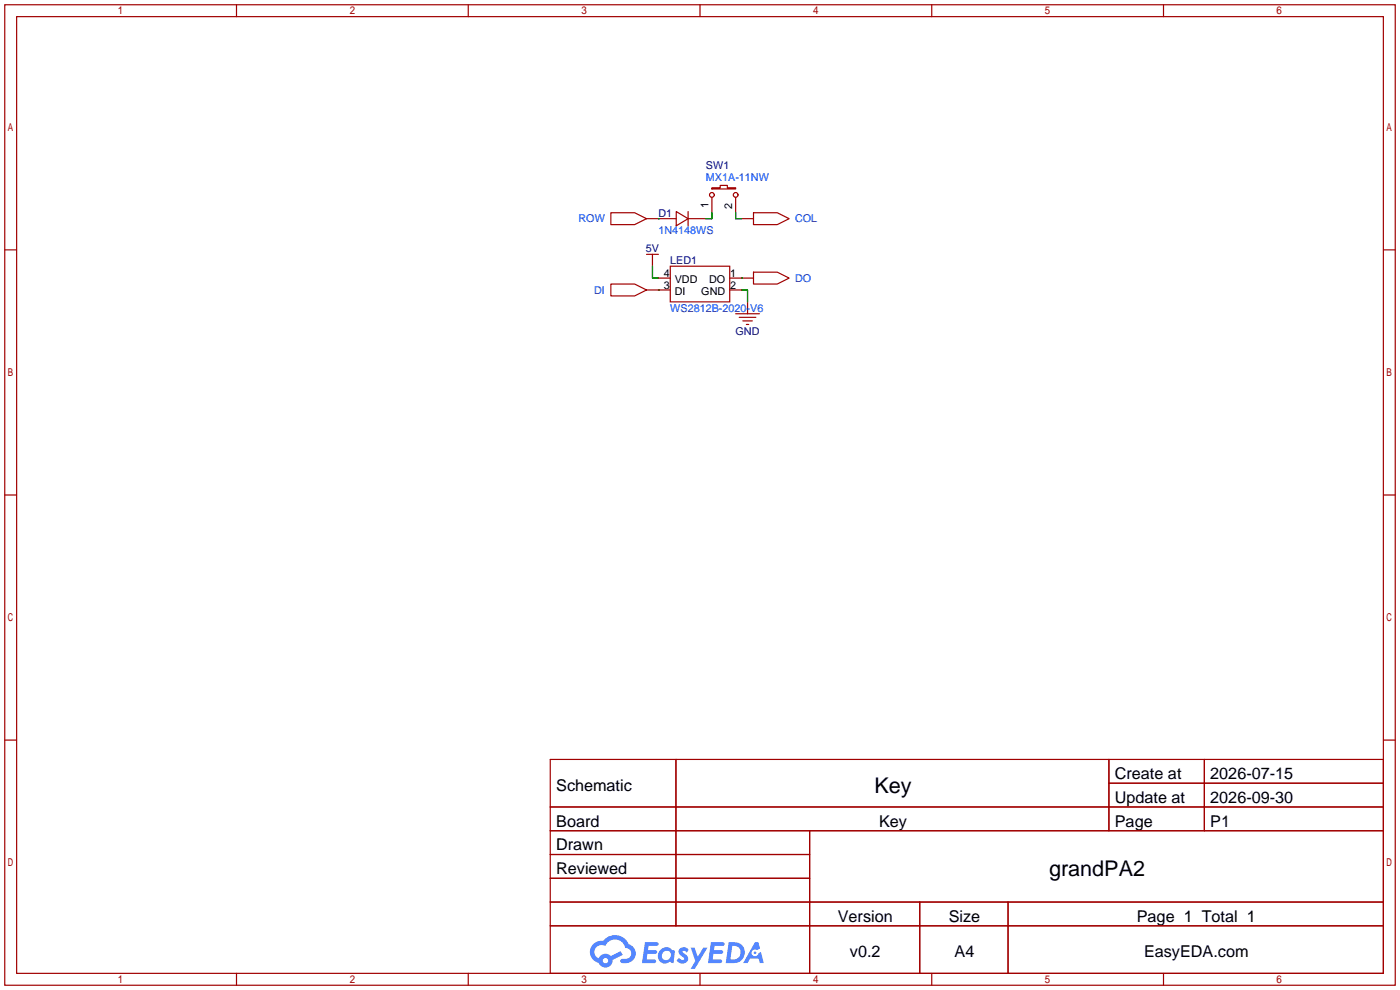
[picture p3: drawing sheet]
<svg xmlns="http://www.w3.org/2000/svg" width="299mm" height="212mm" viewBox="0 0 299 212" stroke-linecap="round" stroke-linejoin="round" font-family="sans-serif">
<g fill="none" stroke="#a10000" stroke-width=".25">
<path d="M1 1h297.2v209.6h-297.2zM3.6 3.6h292.1v204.4h-292.1zM50.5 1v2.6M100.1 1v2.6M149.6 1v2.6M199.1 1v2.6M248.7 1v2.6M1 53.4h2.6M295.7 53.4h2.5M1 105.8h2.6M295.7 105.8h2.5M1 158.2h2.6"/>
<path d="M295.7 158.2h2.5M117.6 162.3h178.1v45.7h-178.1zM117.6 172.5h178.1M117.6 177.5h178.1M144.5 162.3v35.6M173 177.5v30.5M237 162.3v15.2M237 167.4h58.7M257.4 162.3v15.2M117.6 182.6h55.4M117.6 192.8h178.1M117.6 187.7h55.4"/>
<path d="M117.6 197.9h178.1M196.6 192.8v15.2M215.4 192.8v15.2M50.5 208v2.6M100.1 208v2.6M149.6 208v2.6M199.1 208v2.6M248.7 208v2.6"/>
</g>
<g fill="#5487ff">
<path d="M145.3 202.7a1.3 1.3 0 0 1 1.9 .3l-.4 .6a.54 .54 0 0 0-.9-.2l.1 .2a1.34 1.34 0 0 1 .9 1.8 1.47 1.47 0 0 1-2.3-.1l.5-.6 .8 .5a.31 .31 0 0 0 .4-.3 .31 .31 0 0 0-.3-.4 1.12 1.12 0 0 1-.7-1.8z"/>
<path d="M147.6 202.5h.9l.6 2 1.2-2h.9l-2.7 4.6h-.9l1-1.7z"/>
<path d="M137.8 201.4h1.7a1.31 1.31 0 0 1 1.2 .2 .4 .4 0 0 1-.3 .5l-1.8 .1-.1 .9h1.6a.4 .4 0 0 1 .4 .4 .4 .4 0 0 1-.5 .4h-1.6l-.2 1.2h1.4a.46 .46 0 0 1 .5 0 .46 .46 0 0 1 .1 .5l-.4 .2h-2.6z"/>
<path d="M151.9 201.4h1.7a1.32 1.32 0 0 1 1.2 .2 .39 .39 0 0 1-.3 .5l-1.8 .1-.1 .9h1.6a.4 .4 0 0 1 .4 .4 .4 .4 0 0 1-.4 .4h-1.7l-.2 1.2h1.4a.46 .46 0 0 1 .5 0 .46 .46 0 0 1 .1 .5l-.4 .2h-2.6z"/>
<path d="M161.3 201.4h.8l.3 1.3-.6 .4a.75 .75 0 0 0-1.1 .3 .75 .75 0 0 0 .5 1 .75 .75 0 0 0 .9-.7l.5-.2 .6 2.3h-.8l-.3-.9h-1.8l-.5 .9h-1z"/>
<path d="M155.7 201.4l-.6 4.4h1.5a2.27 2.27 0 0 0 2.6-2.2 2.27 2.27 0 0 0-2.7-2.2zM156.5 202.1a1.5 1.5 0 0 1 1.8 1.6 1.5 1.5 0 0 1-1.9 1.4h-.3z"/>
<path d="M141.2 203a1.6 1.6 0 0 0-.3 2.3 1.6 1.6 0 0 0 2.3 .2l.7 .3 .3-2.4-.1-.3-.5-.1a1.58 1.58 0 0 0-2.4 0zM141.8 203.5a.98 .98 0 0 1 1.6 .4 .98 .98 0 0 1-1.1 1.3 .94 .94 0 0 1-.9-.7 .94 .94 0 0 1 .4-1z"/>
<path d="M126.8 201.8a2.37 2.37 0 0 0 1.1 4 1.54 1.54 0 0 0 1.8 1 1.54 1.54 0 0 0 1.2-1.6l2.2-1.1-.5-.8-2 1a1.57 1.57 0 0 0-2.7 .5 1.5 1.5 0 0 1-.7-2.1 1.5 1.5 0 0 1 2.2-.5 2.23 2.23 0 0 1 2.3-1.4 2.23 2.23 0 0 1 2 1.8 1.16 1.16 0 0 1 1.2 1.1 1.16 1.16 0 0 1-1.1 1.2h-.7a.47 .47 0 0 0-.5 .4 .47 .47 0 0 0 .4 .5 2.17 2.17 0 0 0 2.5-.9 2.17 2.17 0 0 0-.3-2.7l-.8-.4a3.2 3.2 0 0 0-5.5-.7l-1.1 .1zM128.8 205.3a.6 .6 0 0 1 1.2 0 .6 .6 0 0 1-1.2 0z"/>
<circle cx="161.4" cy="203.6" r=".28"/>
</g>
<g fill="none" stroke="#a10000" stroke-width=".25">
<path d="M130.6 45.5h5l2.6 1.2-2.6 1.3h-5zM138.2 46.7h6.3M138.2 54.4h2.5M139.4 54.4v2.5M140.7 59.4h2.6M143.3 56.9h12.7v7.6h-12.7zM144.5 45.2l2.6 1.5-2.6 1.6zM147.1 45.2v3.1M147.1 46.7h3.8M152.1 40.1h1.8v-.5h1.5v.5h1.8v.3h-5.1zM152.1 42.2v3.3M156 59.4h5"/>
<path d="M157.2 42.2v3.3M158.5 46.7h2.5M161 45.5h5.1l2.6 1.2-2.6 1.3h-5.1zM161 58.2h5.1l2.6 1.2-2.6 1.3h-5.1zM130.6 60.7h5l2.6 1.3-2.6 1.2h-5zM138.2 62h5.1M156 62h2.5M157.2 67.1h5.1M158 67.8h3.5M158.7 68.6h2.1M159.5 69.3h.5M159.8 64.5v2.6"/>
<circle cx="152.1" cy="41.7" r=".51"/>
<circle cx="157.2" cy="41.7" r=".51"/>
</g>
<path d="M139.4 56.9v2.5h1.3M140.7 46.7h.1M152.1 45.5v1.2h-1.2M157.2 45.5v1.2h1.3M158.5 59.4h.1M140.7 62h.1M158.5 62h1.3v2.5" fill="none" stroke="#008700" stroke-width=".25"/>
<g font-size="4.6">
<text x="186.9" y="169.4">Key</text>
<text x="224.2" y="187.2">grandPA2</text>
</g>
<g font-size="3.5">
<text x="238.3" y="166.5">Create at</text>
<text x="258.7" y="166.5">2026-07-15</text>
<text x="118.9" y="169.1">Schematic</text>
<text x="238.3" y="171.6">Update at</text>
<text x="258.7" y="171.6">2026-09-30</text>
<text x="118.9" y="176.7">Board</text>
<text x="187.9" y="176.7">Key</text>
<text x="238.3" y="176.7">Page</text>
<text x="258.7" y="176.7">P1</text>
<text x="118.9" y="181.8">Drawn</text>
<text x="118.9" y="186.8">Reviewed</text>
<text x="179.1" y="197">Version</text>
<text x="202.8" y="197">Size</text>
<text x="243" y="197">Page 1 Total 1</text>
<text x="181.7" y="204.6">v0.2</text>
<text x="204" y="204.6">A4</text>
<text x="244.5" y="204.6">EasyEDA.com</text>
</g>
<g font-size="2.3" fill="#000080">
<text x="150.9" y="36.1">SW1</text>
<text x="140.7" y="46.3">D1</text>
<text x="138" y="53.9">5V</text>
<text x="143.3" y="56.4">LED1</text>
<text x="157.2" y="71.7">GND</text>
</g>
<g font-size="2.3" fill="#00f">
<text x="150.9" y="38.7">MX1A-11NW</text>
<text x="123.6" y="47.5">ROW</text>
<text x="169.9" y="47.5">COL</text>
<text x="140.7" y="50.1">1N4148WS</text>
<text x="127" y="62.8">DI</text>
<text x="169.9" y="60.2">DO</text>
<text x="143.3" y="66.6">WS2812B-2020-V6</text>
</g>
<g font-size="2.3">
<text x="151.4" y="44.4" transform="rotate(-90 151.4 44.4)">1</text>
<text x="156.5" y="44.7" transform="rotate(-90 156.5 44.7)">2</text>
<text x="141.8" y="59.2">4</text>
<text x="156.1" y="59.2">1</text>
<text x="141.8" y="61.7">3</text>
<text x="144.2" y="63">DI</text>
<text x="144.2" y="60.5">VDD</text>
<text x="149.9" y="63">GND</text>
<text x="151.6" y="60.5">DO</text>
<text x="156.1" y="61.7">2</text>
</g>
</svg>
